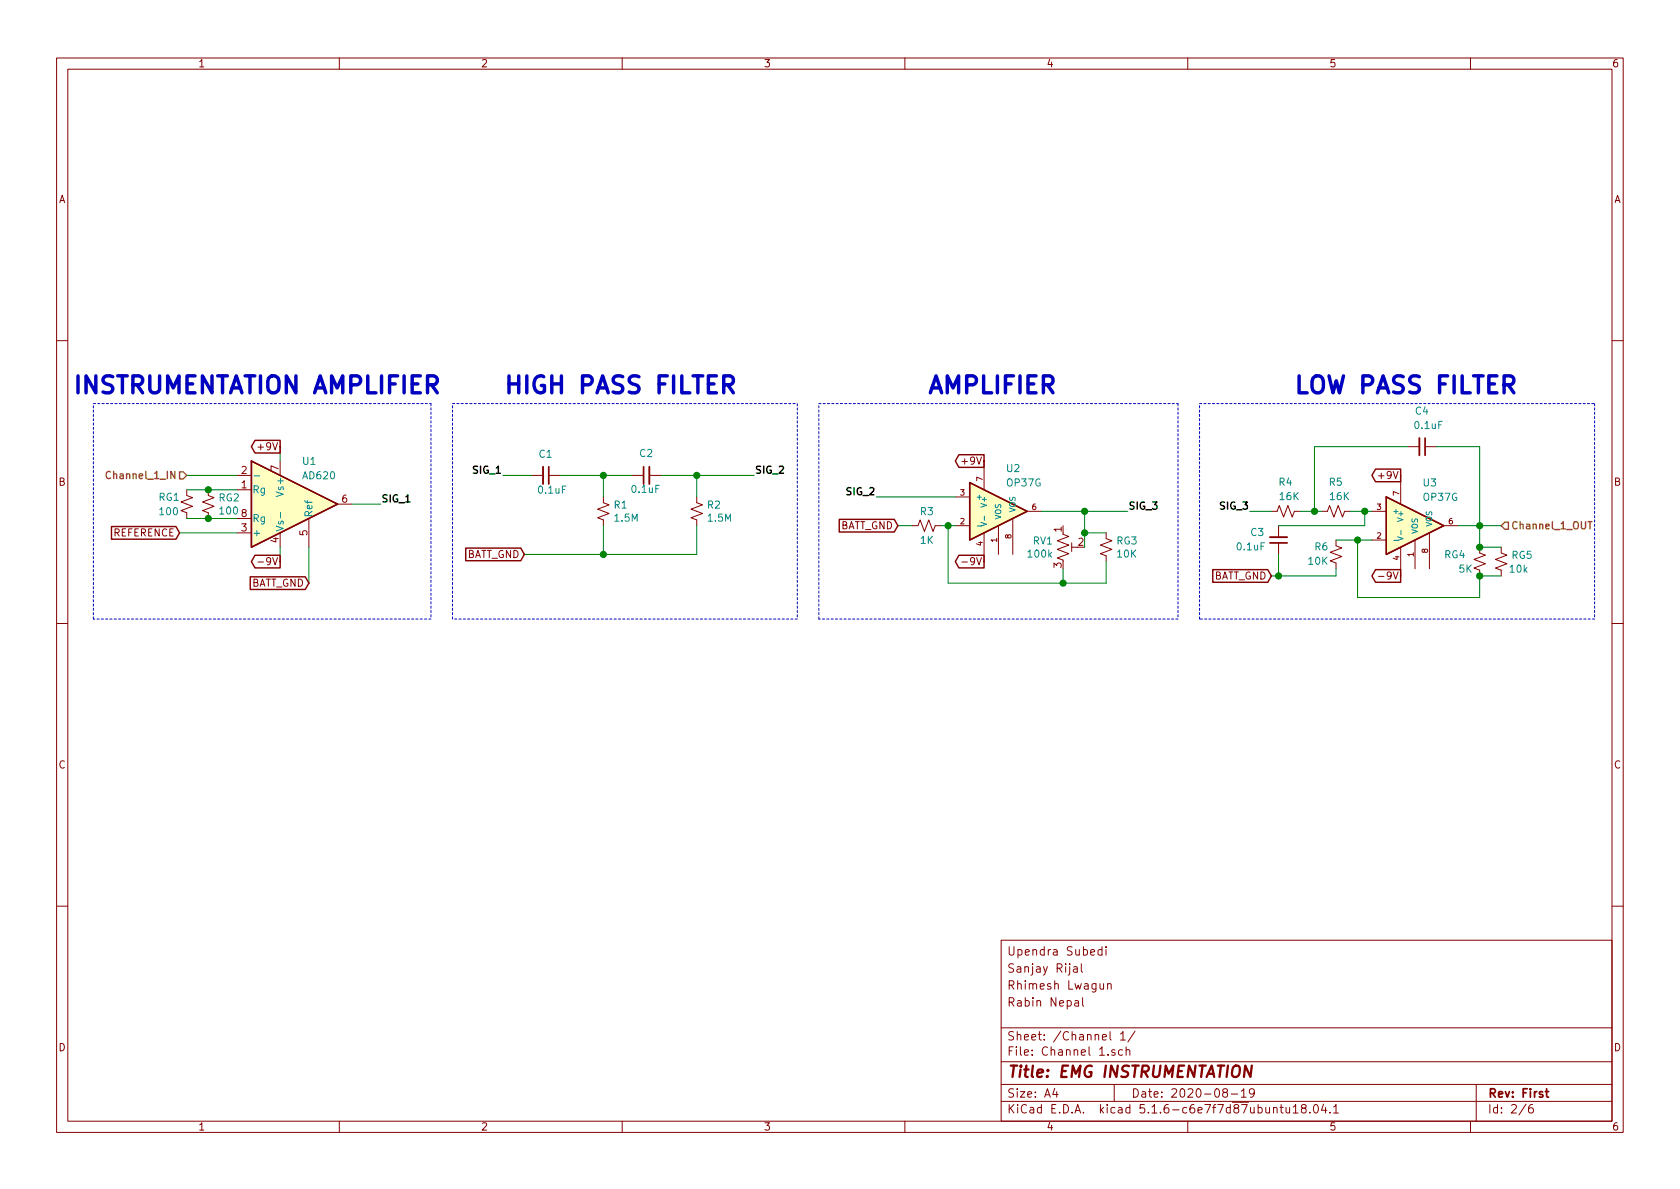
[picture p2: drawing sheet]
<svg xmlns="http://www.w3.org/2000/svg" width="297mm" height="210mm" viewBox="0 0 297 210" stroke-linecap="round" stroke-linejoin="round" font-family="sans-serif">
<g fill="none" stroke="#840000" stroke-width=".18">
<path d="M10 10.3h277v189.9h-277zM12 12.2h273v186.1h-273zM60 10.3v1.9M110 10.3v1.9M160 10.3v1.9M210 10.3v1.9M260 10.3v1.9M10 60.2h2M248.9 79h2.1M252 79h2M285 60.2h2M33 86.6v1l1 .4-2 .8 2 .7-2 .8 1 .4v1"/>
<path d="M36.8 86.6v1l1 .4-2 .8 2 .7-2 .8 1 .4v1M41.9 84.1h2.5M41.9 86.6h2.5M41.9 94.2h2.5M41.9 91.7h2.5M45.6 99.4h1M49.5 81.5v2.6M49.5 94.2v2.6M54.6 91.7v5.1M59.7 89.1h2.5M94 84.1h2M97 84.1h2.1"/>
<path d="M106.7 87.9v1l1 .4-2 .7 2 .8-2 .8 1 .3v1.1M111.8 84.1h2M114.8 84.1h2M123.2 87.9v1l1 .4-2 .7 2 .8-2 .8 1 .3v1.1M161.3 93h1l.4-1.1 .7 2.1 .8-2.1 .8 2.1 .4-1h1M168.9 93h2.5M168.9 87.9h2.5M170.1 99.4h.9M174 82.8v3.8M174 94.2v3.8M176.5 93v5M179.1 91.7v6.3"/>
<path d="M181.6 90.4h2.5M188 94.5l1 .4-2.1 .7 2.1 .8-2.1 .7 2.1 .8-2.1 .8 1.1 .4M189.5 96v1.5M189.5 96.8h1M195.6 94.2v1l1 .4-2 .8 2 .7-2 .8 1 .4v1M224.8 90.4h1l.4-1 .7 2 .8-2 .8 2 .4-1h1M226.1 93v2M226.1 96v2M233.7 90.4h1l.4-1 .7 2 .8-2 .8 2 .3-1h1.1M236.2 95.5v1l1 .4-2 .8 2 .7-2 .8 1 .4v1M242.6 90.4h2.5M242.6 95.5h2.5"/>
<path d="M247.6 85.3v3.8M247.6 96.8v3.8M250.2 95.5v5.1M252.7 94.2v6.4M255.3 93h2.5M261.6 96.8v1l1 .4-2 .7 2 .8-2 .8 1 .3v1M265.4 96.8v1l1 .4-2 .7 2 .8-2 .8 1 .3v1M10 110.3h2M243.7 101.9h1M285 110.3h2M10 160.2h2M177 166.3h108v32h-108z"/>
<path d="M189.8 171h.6l.1 .9M190.1 177h.5l.1 .9M190.5 171.3l-.5 .1-.2 .2 .2 .3h.5M190.7 177.3l-.5 .1a.29 .29 0 0 0-.2 .2 .29 .29 0 0 0 .2 .3l.5-.1M191.2 170.4v1.3l.2 .2M191.4 176.4v1.3l.2 .2M194.5 173.9l.1 .9 .3 .1 .2-.1M194.8 168l-.4-.1-.3 .3 .1 .6 .2 .1 .4-.1M194.8 167.4v1.5M195.1 173.9v1M195.6 167.4v.2M195.6 167.9v1"/>
<path d="M195.8 174.1l.3-.2 .3 .1 .1 .9M195.8 173.9v1M285 160.2h2M60 198.3v1.9M110 198.3v1.9M160 198.3v1.9M177 194.8h108M177 191.8h108M177 187.8h108M177 181.8h108M186.5 192.5l-.4 1h1M186.8 193v1"/>
<path d="M196.3 182.4v1.3l.2 .2M197 191.8v3M197.1 185.7a.37 .37 0 0 0-.6 .1l.1 .2 .5 .2 .1 .1-.2 .3-.5-.1M198.1 182.8l.5-.4v1.5M198.1 183.9h.9M198.5 185.7l-.5-.1-.2 .3v.6l.2 .1 .5-.1M199.1 185.7h.1a.37 .37 0 0 1 .6 .1v.8M199.1 185.1v1.5M200.7 182.3l-1.3 2M210 198.3v1.9M216.5 193.2l-.3-.3 .1-.2a.48 .48 0 0 1 .6-.1l.1 .2-.1 .3-.6 .1a.48 .48 0 0 0 0 .7l.2 .1 .5-.1v-.4l-.2-.3M217.7 193.5h1.1"/>
<path d="M219.5 193l.4-.5v1.5M219.5 194h.8M221.8 193.2l-.3 .3h-.3l-.3-.3v-.4l.2-.2 .4-.1 .2 .2a1.13 1.13 0 0 1-.2 1.2l-.4 .1M225.2 196l.2-.2 .3 .1 .1 .9M226.3 195.8h.6M226.5 195.3v1.3l.4 .2M227.4 195.8l.1 .9 .3 .1 .2-.1M228 195.8v1M228.7 195.8l.4-.5v1.5M228.7 196.8h.8M230.4 196l-.3-.2v-.3a.48 .48 0 0 1 .8 0l-.1 .4-.7 .2v.4l.3 .3h.3l.2-.3v-.4l-.2-.1M231.6 196.7v.1"/>
<path d="M232.4 195.4l.2-.1a.8 .8 0 0 1 .5 .8 .8 .8 0 0 1-.5 .7 1 1 0 0 1-.2-1.4zM234 195.2l-.3 1.1h.9M234.4 195.8v1M235.2 196.7v.1M235.8 195.8l.4-.5v1.5M235.8 196.8h.9M260 198.3v1.9M261 191.8v6.5M269.8 195.2l-1.2 2M271 195.3a.62 .62 0 0 0-.7 .7v.7l.3 .1 .4-.1 .1-.5-.1-.2-.4-.1-.3 .3"/>
</g>
<path d="M252 77.5v3M97 82.5v3.1M113.8 82.5v3.1M224.5 96h3.1M273.2 193h.6M273.5 192.5v1.3l.3 .2" fill="none" stroke="#840000" stroke-width=".3"/>
<path d="M221.3 188.4l-.2 2-.9-2-.3 2" fill="none" stroke="#840000" stroke-width=".41"/>
<path d="M251 77.5v3M96 82.5v3.1M114.8 82.5v3.1M224.5 95h3.1" fill="none" stroke="#840000" stroke-width=".33"/>
<g fill="#ffffc2" stroke="#ffffc2" stroke-width=".18">
<path d="M171.4 85.3l10.2 5.1-10.2 5.1z"/>
<path d="M245.1 87.9l10.2 5.1-10.2 5z"/>
<path d="M44.4 81.5l15.3 7.6-15.3 7.7z"/>
</g>
<g fill="none" stroke="#840000" stroke-width=".25">
<path d="M45.1 77.9h4.4v2.2h-4.4l-.7-1.1zM19.7 93.1h11.4l.6 1.1-.6 1.1h-11.4zM44.4 81.5l15.3 7.6-15.3 7.7zM45.1 98.2h4.4v2.2h-4.4l-.7-1.1zM82.3 96.9h9.8l.6 1.1-.6 1.2h-9.8zM148.4 91.8h9.7l.6 1.2-.6 1.1h-9.7zM169.5 98.2h4.5v2.2h-4.5l-.6-1.1zM169.5 80.4h4.5v2.2h-4.5l-.6-1.1zM171.4 85.3l10.2 5.1-10.2 5.1zM243.2 83h4.4v2.2h-4.4l-.6-1.1zM245.1 87.9l10.2 5.1-10.2 5zM44.2 102h9.8l.6 1.1-.6 1.1h-9.8z"/>
<path d="M214.4 100.7h9.8l.6 1.1-.6 1.2h-9.8zM243.2 100.7h4.4v2.3h-4.4l-.6-1.2z"/>
</g>
<path d="M44.9 84.1h1M49.6 90.6v1M172.8 93h.7M173.4 92.4l1 .3-1 .3M174 91.3v.7M246.4 95.5h.8M247.1 94.9l1 .3-1 .4M247.7 93.8v.8" fill="none" stroke="#008484" stroke-width=".18"/>
<g fill="none" stroke="#0000c2" stroke-width=".18" stroke-dasharray=".4 .4">
<path d="M16.5 71.4h59.7M76.2 71.4v38.1M80 71.4h61M141 71.4v38.1M144.8 71.4h63.5M208.3 71.4v38.1M212.1 71.4h69.8M281.9 71.4v38.1M16.5 109.5v-38.1M76.2 109.5h-59.7M80 109.5v-38.1M141 109.5h-61"/>
<path d="M144.8 109.5v-38.1M208.3 109.5h-63.5M212.1 109.5v-38.1M281.9 109.5h-69.8"/>
</g>
<g fill="none" stroke="#008400" stroke-width=".18">
<path d="M49.5 79v2.5M248.9 79h-16.5v11.4M254 79h7.6v17.8h3.8M31.7 94.2h10.2M33 86.6h8.9M33 91.7h8.9M33 84.1h8.9M49.5 96.8v2.5M54.6 96.8v6.3M62.2 89.1h5.1M88.9 84.1h5.1M99.1 84.1h12.7"/>
<path d="M106.7 84.1v3.8M106.7 93v5M116.8 84.1h16.5M123.2 93v5h-30.5M123.2 84.1v3.8M154.9 87.9h14M158.7 93h2.6M166.4 93h2.5M167.6 93v10.1h28v-3.8M174 98v1.3M184.1 90.4h15.3M191.8 94.2h3.8"/>
<path d="M191.8 90.4v6.4M221 90.4h3.8M226.1 98v3.8M229.9 90.4h3.8M236.2 95.5h6.4M238.8 90.4h3.8M240 95.5v10.2h21.6v-3.9h3.8M241.3 90.4v2.6h-15.2M257.8 93h7.6M188 100.6v2.5M236.2 100.6v1.2h-11.4M247.6 100.6v1.2"/>
</g>
<path d="M19.5 83.5a.5 .5 0 0 0-.6 0 .5 .5 0 0 0-.1 .6 .45 .45 0 0 0 .2 .5 .45 .45 0 0 0 .5-.1M31.7 83.4h.7l.6 .7-.6 .6h-.7zM266.1 92.3h.6v1.3h-.6l-.7-.6zM280.7 92.2h.8" fill="none" stroke="#848400" stroke-width=".25"/>
<path d="M128 68h1.1a.82 .82 0 0 0 .6-.7 .82 .82 0 0 0-.6-.8h-1.1v3M128.7 68l1 1.5" fill="none" stroke="#0000c2" stroke-width=".61"/>
<g fill="#008400" stroke="#008400" stroke-width=".25">
<circle cx="36.8" cy="86.6" r=".51"/>
<circle cx="36.8" cy="91.7" r=".51"/>
<circle cx="123.2" cy="84.1" r=".51"/>
<circle cx="106.7" cy="84.1" r=".51"/>
<circle cx="106.7" cy="98" r=".51"/>
<circle cx="191.8" cy="90.4" r=".51"/>
<circle cx="226.1" cy="101.8" r=".51"/>
<circle cx="188" cy="103.1" r=".51"/>
<circle cx="167.6" cy="93" r=".51"/>
<circle cx="191.8" cy="94.2" r=".51"/>
<circle cx="261.6" cy="101.8" r=".51"/>
<circle cx="261.6" cy="96.8" r=".51"/>
<circle cx="240" cy="95.5" r=".51"/>
<circle cx="261.6" cy="93" r=".51"/>
<circle cx="241.3" cy="90.4" r=".51"/>
<circle cx="232.4" cy="90.4" r=".51"/>
</g>
<g font-size="4.2" fill="#0000c2">
<text x="12.7" y="69.6">INSTRUMENTATION AMPLIFIER</text>
<text x="88.9" y="69.6">HIGH PASS FILTER</text>
<text x="163.8" y="69.6">AMPLIFIER</text>
<text x="228.6" y="69.6">LOW PASS FILTER</text>
</g>
<text font-size="2.8" fill="#840000" x="178" y="190.5">Title: EMG INSTRUMENTATION</text>
<g font-size="2.1" fill="#840000">
<text x="178" y="172">Sanjay Rijal</text>
<text x="178" y="169">Upendra Subedi</text>
<text x="178" y="178">Rabin Nepal</text>
<text x="178" y="175">Rhimesh Lwagun</text>
<text x="178" y="184">Sheet: /Channel 1/</text>
<text x="178" y="186.7">File: Channel 1.sch</text>
<text x="178" y="196.9">KiCad E.D.A. kicad 5.1.6-c6e7f7d87ubuntu18.04.1</text>
<text x="178" y="194.1">Size: A4</text>
<text x="200" y="194.1">Date: 2020-08-19</text>
<text x="263" y="194.1">Rev: First</text>
<text x="263" y="196.9">Id: 2/6</text>
</g>
<g font-size="1.8" fill="#840000">
<text x="35" y="11.9">1</text>
<text x="85" y="11.9">2</text>
<text x="135" y="11.9">3</text>
<text x="185" y="11.9">4</text>
<text x="235" y="11.9">5</text>
<text x="285" y="11.9">6</text>
<text x="10.4" y="35.9">A</text>
<text x="285.4" y="35.9">A</text>
<text x="42.7" y="83.8">2</text>
<text x="46.1" y="79.6">+9V</text>
<text x="49.3" y="83.3" transform="rotate(-90 49.3 83.3)">7</text>
<text x="170.5" y="82.2">+9V</text>
<text x="10.4" y="85.9">B</text>
<text x="42.7" y="86.4">1</text>
<text x="60.5" y="88.9">6</text>
<text x="244.2" y="84.7">+9V</text>
<text x="285.4" y="85.9">B</text>
<text x="20.1" y="94.9">REFERENCE</text>
<text x="42.7" y="94">3</text>
<text x="42.7" y="91.4">8</text>
<text x="49.3" y="96" transform="rotate(-90 49.3 96)">4</text>
<text x="54.4" y="94.7" transform="rotate(-90 54.4 94.7)">5</text>
<text x="148.3" y="93.6">BATT_GND</text>
<text x="187.7" y="94.1" transform="rotate(-90 187.7 94.1)">1</text>
<text x="46.5" y="99.9">-9V</text>
<text x="82.3" y="98.7">BATT_GND</text>
<text x="171" y="99.9">-9V</text>
<text x="187.7" y="100.4" transform="rotate(-90 187.7 100.4)">3</text>
<text x="190.7" y="96.5">2</text>
<text x="44.2" y="103.8">BATT_GND</text>
<text x="214.4" y="102.5">BATT_GND</text>
<text x="244.7" y="102.5">-9V</text>
<text x="10.4" y="135.9">C</text>
<text x="285.4" y="135.9">C</text>
<text x="10.4" y="185.9">D</text>
<text x="285.4" y="185.9">D</text>
<text x="35" y="199.9">1</text>
<text x="85" y="199.9">2</text>
<text x="135" y="199.9">3</text>
<text x="185" y="199.9">4</text>
<text x="235" y="199.9">5</text>
<text x="285" y="199.9">6</text>
</g>
<g font-size="1.8" fill="#008484">
<text x="250.2" y="75.9">0.1uF</text>
<text x="250.3" y="73.3">C4</text>
<text x="53.6" y="82.2">U1</text>
<text x="95.4" y="80.9">C1</text>
<text x="113.1" y="80.8">C2</text>
<text x="178" y="83.5">U2</text>
<text x="28.1" y="88.6">RG1</text>
<text x="38.7" y="88.7">RG2</text>
<text x="44.6" y="87.2">Rg</text>
<text x="50.2" y="87.4" transform="rotate(-90 50.2 87.4)">Vs+</text>
<text x="53.7" y="84.8">AD620</text>
<text x="95.3" y="87.3">0.1uF</text>
<text x="108.6" y="89.9">R1</text>
<text x="111.8" y="87.2">0.1uF</text>
<text x="125.1" y="89.9">R2</text>
<text x="178.1" y="86">OP37G</text>
<text x="226.2" y="85.9">R4</text>
<text x="226.3" y="88.4">16K</text>
<text x="235.1" y="85.9">R5</text>
<text x="235.2" y="88.4">16K</text>
<text x="251.7" y="86">U3</text>
<text x="251.7" y="88.6">OP37G</text>
<text x="28.3" y="91.1">100</text>
<text x="39" y="91">100</text>
<text x="44.6" y="94.9">+</text>
<text x="44.6" y="92.3">Rg</text>
<text x="50.2" y="94.1" transform="rotate(-90 50.2 94.1)">Vs-</text>
<text x="55.2" y="91.6" transform="rotate(-90 55.2 91.6)">Ref</text>
<text x="108.8" y="92.2">1.5M</text>
<text x="125.3" y="92.2">1.5M</text>
<text x="162.8" y="91.1">R3</text>
<text x="221.2" y="94.8">C3</text>
<text x="162.8" y="96.2">1K</text>
<text x="181.9" y="98.6">100k</text>
<text x="182.7" y="96.3">RV1</text>
<text x="197.5" y="96.3">RG3</text>
<text x="197.6" y="98.6">10K</text>
<text x="218.8" y="97.3">0.1uF</text>
<text x="231.4" y="99.9">10K</text>
<text x="232.5" y="97.3">R6</text>
<text x="255.4" y="98.7">RG4</text>
<text x="258" y="101.3">5K</text>
<text x="267" y="101.3">10k</text>
<text x="267.3" y="98.8">RG5</text>
</g>
<g font-size="1.8">
<text x="83.9" y="83.8">SIG_1</text>
<text x="133.3" y="83.8">SIG_2</text>
<text x="67.3" y="88.8">SIG_1</text>
<text x="149.9" y="87.6">SIG_2</text>
<text x="199.4" y="90.1">SIG_3</text>
<text x="216" y="90.1">SIG_3</text>
</g>
<g font-size="1.8" fill="#848400">
<text x="19.7" y="84.7">Channel_1_IN</text>
<text x="267.1" y="93.6">Channel_1_OUT</text>
</g>
<g font-size="1.4" fill="#840000">
<text x="169.8" y="87.6">3</text>
<text x="173.7" y="85.1" transform="rotate(-90 173.7 85.1)">7</text>
<text x="247.4" y="87.6" transform="rotate(-90 247.4 87.6)">7</text>
<text x="169.8" y="92.7">2</text>
<text x="176.3" y="95.9" transform="rotate(-90 176.3 95.9)">1</text>
<text x="178.8" y="95.2" transform="rotate(-90 178.8 95.2)">8</text>
<text x="182.5" y="90.2">6</text>
<text x="243.5" y="95.2">2</text>
<text x="243.5" y="90.2">3</text>
<text x="256.2" y="92.7">6</text>
<text x="173.7" y="96.5" transform="rotate(-90 173.7 96.5)">4</text>
<text x="247.4" y="99.1" transform="rotate(-90 247.4 99.1)">4</text>
<text x="249.9" y="98.4" transform="rotate(-90 249.9 98.4)">1</text>
<text x="252.5" y="97.8" transform="rotate(-90 252.5 97.8)">8</text>
</g>
<g font-size="1.4" fill="#008484">
<text x="172.5" y="88.4">+</text>
<text x="174.5" y="89.4" transform="rotate(-90 174.5 89.4)">V+</text>
<text x="177" y="91.9" transform="rotate(-90 177 91.9)">VOS</text>
<text x="179.6" y="90.7" transform="rotate(-90 179.6 90.7)">VOS</text>
<text x="246.1" y="90.9">+</text>
<text x="248.1" y="91.9" transform="rotate(-90 248.1 91.9)">V+</text>
<text x="250.7" y="94.5" transform="rotate(-90 250.7 94.5)">VOS</text>
<text x="253.2" y="93.2" transform="rotate(-90 253.2 93.2)">VOS</text>
</g>
</svg>
